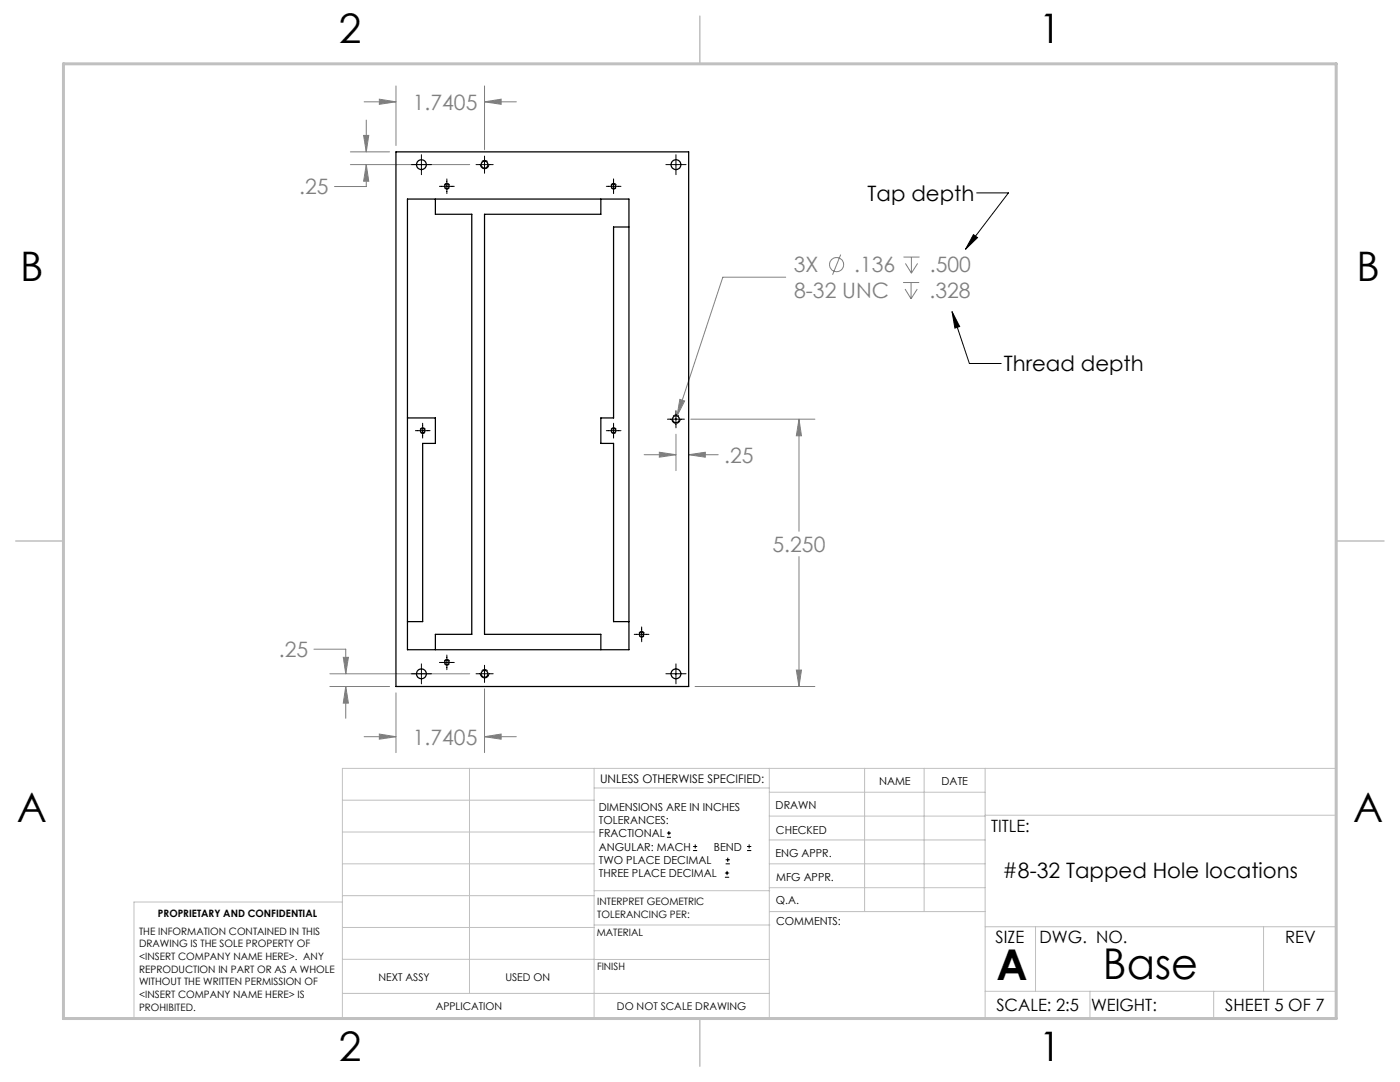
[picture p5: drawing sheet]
<svg xmlns="http://www.w3.org/2000/svg" width="279mm" height="216mm" viewBox="0 0 279 216" stroke-linecap="round" stroke-linejoin="round" font-family="sans-serif">
<g fill="none" stroke="#808080" stroke-width=".2">
<path d="M75.7 19.8l3.3 .5-3.3 .5zM79 17.1v11.9M96.7 17.1v12.8M69.9 32.8h23.8M69.9 30.3h7.9M72.6 27h1l-.5 3.3zM72.7 20.3h6.3M73.1 32.8l.5 3.4h-1zM73.1 32.8v4.4h-6.4M73.1 24v6.3M96.7 20.3l3.3-.5v1zM96.7 20.3h6.3"/>
<path d="M156.8 55.3h-12.5l-9.2 27.7M167.8 50.8l-1.6 4M180.2 56.4h3.2M180.3 51.3h3.2M180.6 57.7l1.2 1.9M180.7 52.6l1.2 1.9M181.8 56.4v3.2M181.9 51.3v3.2M183.1 57.7l-1.3 1.9M183.1 52.6l-1.2 1.9M135.7 79.7l.9 .3-1.5 3zM128.6 90.7h6.3"/>
<path d="M131.6 90.2l3.3 .5-3.3 .5zM134.9 86.6v7.3M137.4 90.7l3.4-.5v1zM137.4 90.7h5.9M137.9 83.6h24.7M159.5 83.6l.4 3.4h-1zM159.5 83.6v22.4M159.5 111.1v25.9M62.7 129.5h6.3v4.9M65.8 137h12M65.8 134.4h27.9M68.5 131.2h1l-.5 3.2z"/>
<path d="M69 137l.5 3.3h-1zM69 137v6.3M79 138.3v11.9M96.7 137.4v12.8M138.7 137h23.9M158.9 133.7h1l-.4 3.3zM72.7 147h6.3M75.7 146.5l3.3 .5-3.3 .5zM96.7 147l3.3-.5v1zM96.7 147h6.3"/>
<circle cx="167" cy="52.8" r="1.42"/>
</g>
<g fill="none" stroke="#000" stroke-width=".2">
<path d="M82.1 32.8h4M84.1 30.9v4M87.7 37.2h3M89.2 35.7v2.9M95 32.8h3.4M96.7 31.2v3.4M121 37.2h2.9M122.4 35.7v2.9M132.9 32.8h4M134.9 30.9v4M194.9 38.5h6.4l-8.6 11.2M194.3 46.8l.8 .6-2.4 2.3z"/>
<path d="M190 62.2l3.5 10.3h6.3M190 62.2l1.5 3-.9 .3zM82.9 85.9h2.9M84.3 84.5v2.9M121 85.9h2.9M122.4 84.5v2.9M133.2 83.6h3.4M134.9 82v3.4M82.1 134.4h4M84.1 132.5v4M87.7 132.2h3M89.2 130.7v2.9"/>
<path d="M95 134.4h3.4M96.7 132.8v3.4M126.6 126.6h2.9M128.1 125.1v3M132.9 134.4h4M134.9 132.5v4M133.1 167.1h.8M133.1 166.2h.8M133.5 165.8v.9M138.3 169.7h.8M138.3 168.9h.8M138.7 168.5v.8"/>
<path d="M144.7 175h.8M144.7 174.2h.8M144.8 172.4h.9M144.8 171.6h.9M145.1 173.8v.8M145.2 171.1v.9M149.1 169.7h.8M149.1 168.9h.8M149.5 168.5v.8"/>
</g>
<path d="M89.2 37.7a.57 .57 0 0 1-.5-.8 .57 .57 0 0 1 1-.1 .57 .57 0 0 1-.4 .9h-.1M122.5 37.7a.57 .57 0 0 1-.5-.8 .57 .57 0 0 1 .9-.1 .57 .57 0 0 1-.3 .9h-.1M84.4 86.5a.57 .57 0 0 1-.5-.8 .57 .57 0 0 1 .9-.1 .57 .57 0 0 1-.3 .9h-.1M122.5 86.5a.57 .57 0 0 1-.5-.8 .57 .57 0 0 1 .9-.1 .57 .57 0 0 1-.3 .9h-.1M89.2 132.7a.57 .57 0 0 1-.5-.8 .57 .57 0 0 1 1-.1 .57 .57 0 0 1-.4 .9h-.1M128.1 127.1a.57 .57 0 0 1-.6-.8 .57 .57 0 0 1 1-.1 .57 .57 0 0 1-.3 .9h-.1" fill="none" stroke="#000" stroke-width=".2" stroke-dasharray="1.3 .6" stroke-dashoffset=".8" stroke-linecap="butt"/>
<path d="M96.7 33.7a.83 .83 0 0 1-.7-1.2 .83 .83 0 0 1 1.4-.2 .83 .83 0 0 1-.5 1.4h-.2M134.9 84.5a.83 .83 0 0 1-.7-1.2 .83 .83 0 0 1 1.4-.2 .83 .83 0 0 1-.6 1.4h-.1M96.7 135.3a.83 .83 0 0 1-.7-1.2 .83 .83 0 0 1 1.4-.2 .83 .83 0 0 1-.5 1.4h-.2" fill="none" stroke="#000" stroke-width=".2" stroke-dasharray="1.3 .6" stroke-dashoffset="-.1" stroke-linecap="butt"/>
<g fill="none" stroke="#c0c0c0" stroke-width=".2">
<path d="M68.3 159.7h50.3M93.7 153.3v44.9M118.6 153.3v49.9M118.6 157.2h34.9M153.5 153.3v49.9M153.5 158.1h43.1M172.5 153.3v28.6M184.4 153.3v28.6M196.6 153.3v49.9M68.3 180h-41.6v23.2h240v-49.9h-198.4v49.9M68.3 178.7h50.3M68.3 172.4h50.3"/>
<path d="M68.3 166h50.3M118.6 177.7h35M153.5 167.6h43.1M153.5 162.8h43.1M153.5 172.4h43.1M153.5 177.1h43.1M196.6 162.7h70.1M68.3 198.2h85.2M68.3 191.4l85.2 .1M68.3 185.1h50.3M118.6 184.6h35M153.6 181.9h43"/>
<path d="M196.6 197.8h70.1M196.6 184.9h70.1M206.7 184.9v12.9M217.5 197.8v5.4M242.2 197.8v5.4M252.2 184.9v12.9"/>
</g>
<path d="M139.7 3.2v9.5M3.1 107.9h9.6M266.7 107.9h9.5M139.7 203.2v9.6" fill="none" stroke="#c0c0c0" stroke-width=".3"/>
<path d="M12.7 12.7h254v190.5h-254z" fill="none" stroke="#c0c0c0" stroke-width=".6"/>
<path d="M131.6 90.2l3.3 .5-3.3 .5zM137.4 90.7l3.4-.5v1zM159.5 83.6l.4 3.4h-1zM158.9 133.7h1l-.4 3.3zM73.1 32.8l.5 3.4h-1zM72.6 27h1l-.5 3.3zM68.5 131.2h1l-.5 3.2zM69 137l.5 3.3h-1zM96.7 20.3l3.3-.5v1zM75.7 19.8l3.3 .5-3.3 .5zM96.7 147l3.3-.5v1zM75.7 146.5l3.3 .5-3.3 .5zM135.7 79.7l-.6 3.3 1.5-3z" fill="#808080"/>
<path d="M194.3 46.8l.8 .6-2.4 2.3zM190 62.2l1.5 3-.9 .3z" fill="#000"/>
<g fill="none" stroke="#000" stroke-width=".25">
<path d="M79 30.3h58.4v106.7h-58.4zM81.3 39.7h44.2v89.9h-44.2zM86.9 39.7v3.1h7.3v83.8h-7.3v3M119.9 39.7v3.1h-23.2v83.8h23.2v3M125.5 45.3h-3.1v38.1h-2.5v5.1h2.5v35.5h3.1M81.3 83.4h5.6v5.1h-2.6v35.5h-3"/>
<circle cx="84.1" cy="32.8" r=".98"/>
<circle cx="89.2" cy="37.2" r=".46"/>
<circle cx="96.7" cy="32.9" r=".69"/>
<circle cx="122.5" cy="37.2" r=".46"/>
<circle cx="134.9" cy="32.8" r=".98"/>
<circle cx="84.4" cy="85.9" r=".46"/>
<circle cx="122.5" cy="85.9" r=".46"/>
<circle cx="134.9" cy="83.7" r=".69"/>
<circle cx="84.1" cy="134.4" r=".98"/>
<circle cx="89.2" cy="132.2" r=".45"/>
<circle cx="96.7" cy="134.5" r=".69"/>
<circle cx="128" cy="126.6" r=".46"/>
<circle cx="134.9" cy="134.4" r=".98"/>
</g>
<g font-size="8.5">
<text x="198.9" y="195.5">A</text>
<text x="220.1" y="195.4">Base</text>
</g>
<g font-size="8.1">
<text x="67.6" y="8.5">2</text>
<text x="207.3" y="8.5">1</text>
<text x="4" y="56.2">B</text>
<text x="270.7" y="56.2">B</text>
<text x="3.3" y="164.1">A</text>
<text x="270" y="164.1">A</text>
<text x="67.6" y="211.7">2</text>
<text x="207.3" y="211.7">1</text>
</g>
<g font-size="4.2" fill="#808080">
<text x="82.4" y="21.9">1.7405</text>
<text x="59.7" y="38.8">.25</text>
<text x="158.4" y="54.3">3X</text>
<text x="158.5" y="59.4">8-32 UNC</text>
<text x="170.5" y="54.3">.136</text>
<text x="185.5" y="59.4">.328</text>
<text x="185.6" y="54.3">.500</text>
<text x="144.5" y="92.3">.25</text>
<text x="154.2" y="110.1">5.250</text>
<text x="55.7" y="131.1">.25</text>
<text x="82.4" y="148.6">1.7405</text>
</g>
<g font-size="4.2">
<text x="173.1" y="40.1">Tap depth</text>
<text x="200.3" y="74.1">Thread depth</text>
<text x="200.1" y="175.1">#8-32 Tapped Hole locations</text>
</g>
<g font-size="3.4">
<text x="197.8" y="166">TITLE:</text>
<text x="198.7" y="188.1">SIZE</text>
<text x="207.5" y="188.1">DWG. NO.</text>
<text x="256.5" y="188.2">REV</text>
<text x="198.8" y="201.7">SCALE: 2:5</text>
<text x="217.7" y="201.8">WEIGHT:</text>
<text x="244.5" y="201.7">SHEET 5 OF 7</text>
</g>
<text font-size="2.4" x="119.8" y="156.2">UNLESS OTHERWISE SPECIFIED:</text>
<g font-size="2.2">
<text x="119.5" y="161.8">DIMENSIONS ARE IN INCHES</text>
<text x="154.8" y="161.4">DRAWN</text>
<text x="175.4" y="156.6">NAME</text>
<text x="187.9" y="156.7">DATE</text>
<text x="119.5" y="164.4">TOLERANCES:</text>
<text x="119.5" y="167.1">FRACTIONAL</text>
<text x="154.9" y="166.3">CHECKED</text>
<text x="119.5" y="169.7">ANGULAR: MACH</text>
<text x="119.5" y="172.4">TWO PLACE DECIMAL</text>
<text x="142.5" y="169.7">BEND</text>
<text x="154.8" y="171">ENG APPR.</text>
<text x="119.5" y="175">THREE PLACE DECIMAL</text>
<text x="154.9" y="175.7">MFG APPR.</text>
<text x="154.9" y="180.4">Q.A.</text>
<text x="154.9" y="184.6">COMMENTS:</text>
</g>
<g font-size="2.1">
<text x="75.5" y="195.7">NEXT ASSY</text>
<text x="100.9" y="195.7">USED ON</text>
<text x="86.9" y="201.5">APPLICATION</text>
<text x="123.1" y="201.6">DO NOT SCALE DRAWING</text>
</g>
<g font-size="2">
<text x="31.5" y="182.9">PROPRIETARY AND CONFIDENTIAL</text>
<text x="119.2" y="180.6">INTERPRET GEOMETRIC</text>
<text x="119.2" y="183.1">TOLERANCING PER:</text>
<text x="27.8" y="186.5">THE INFORMATION CONTAINED IN THIS</text>
<text x="27.8" y="189">DRAWING IS THE SOLE PROPERTY OF</text>
<text x="27.8" y="191.6">&lt;INSERT COMPANY NAME HERE&gt;. ANY</text>
<text x="119.1" y="186.7">MATERIAL</text>
<text x="27.8" y="194.1">REPRODUCTION IN PART OR AS A WHOLE</text>
<text x="27.8" y="196.6">WITHOUT THE WRITTEN PERMISSION OF</text>
<text x="119.1" y="193.5">FINISH</text>
<text x="27.8" y="199.1">&lt;INSERT COMPANY NAME HERE&gt; IS</text>
<text x="27.8" y="201.7">PROHIBITED.</text>
</g>
</svg>
